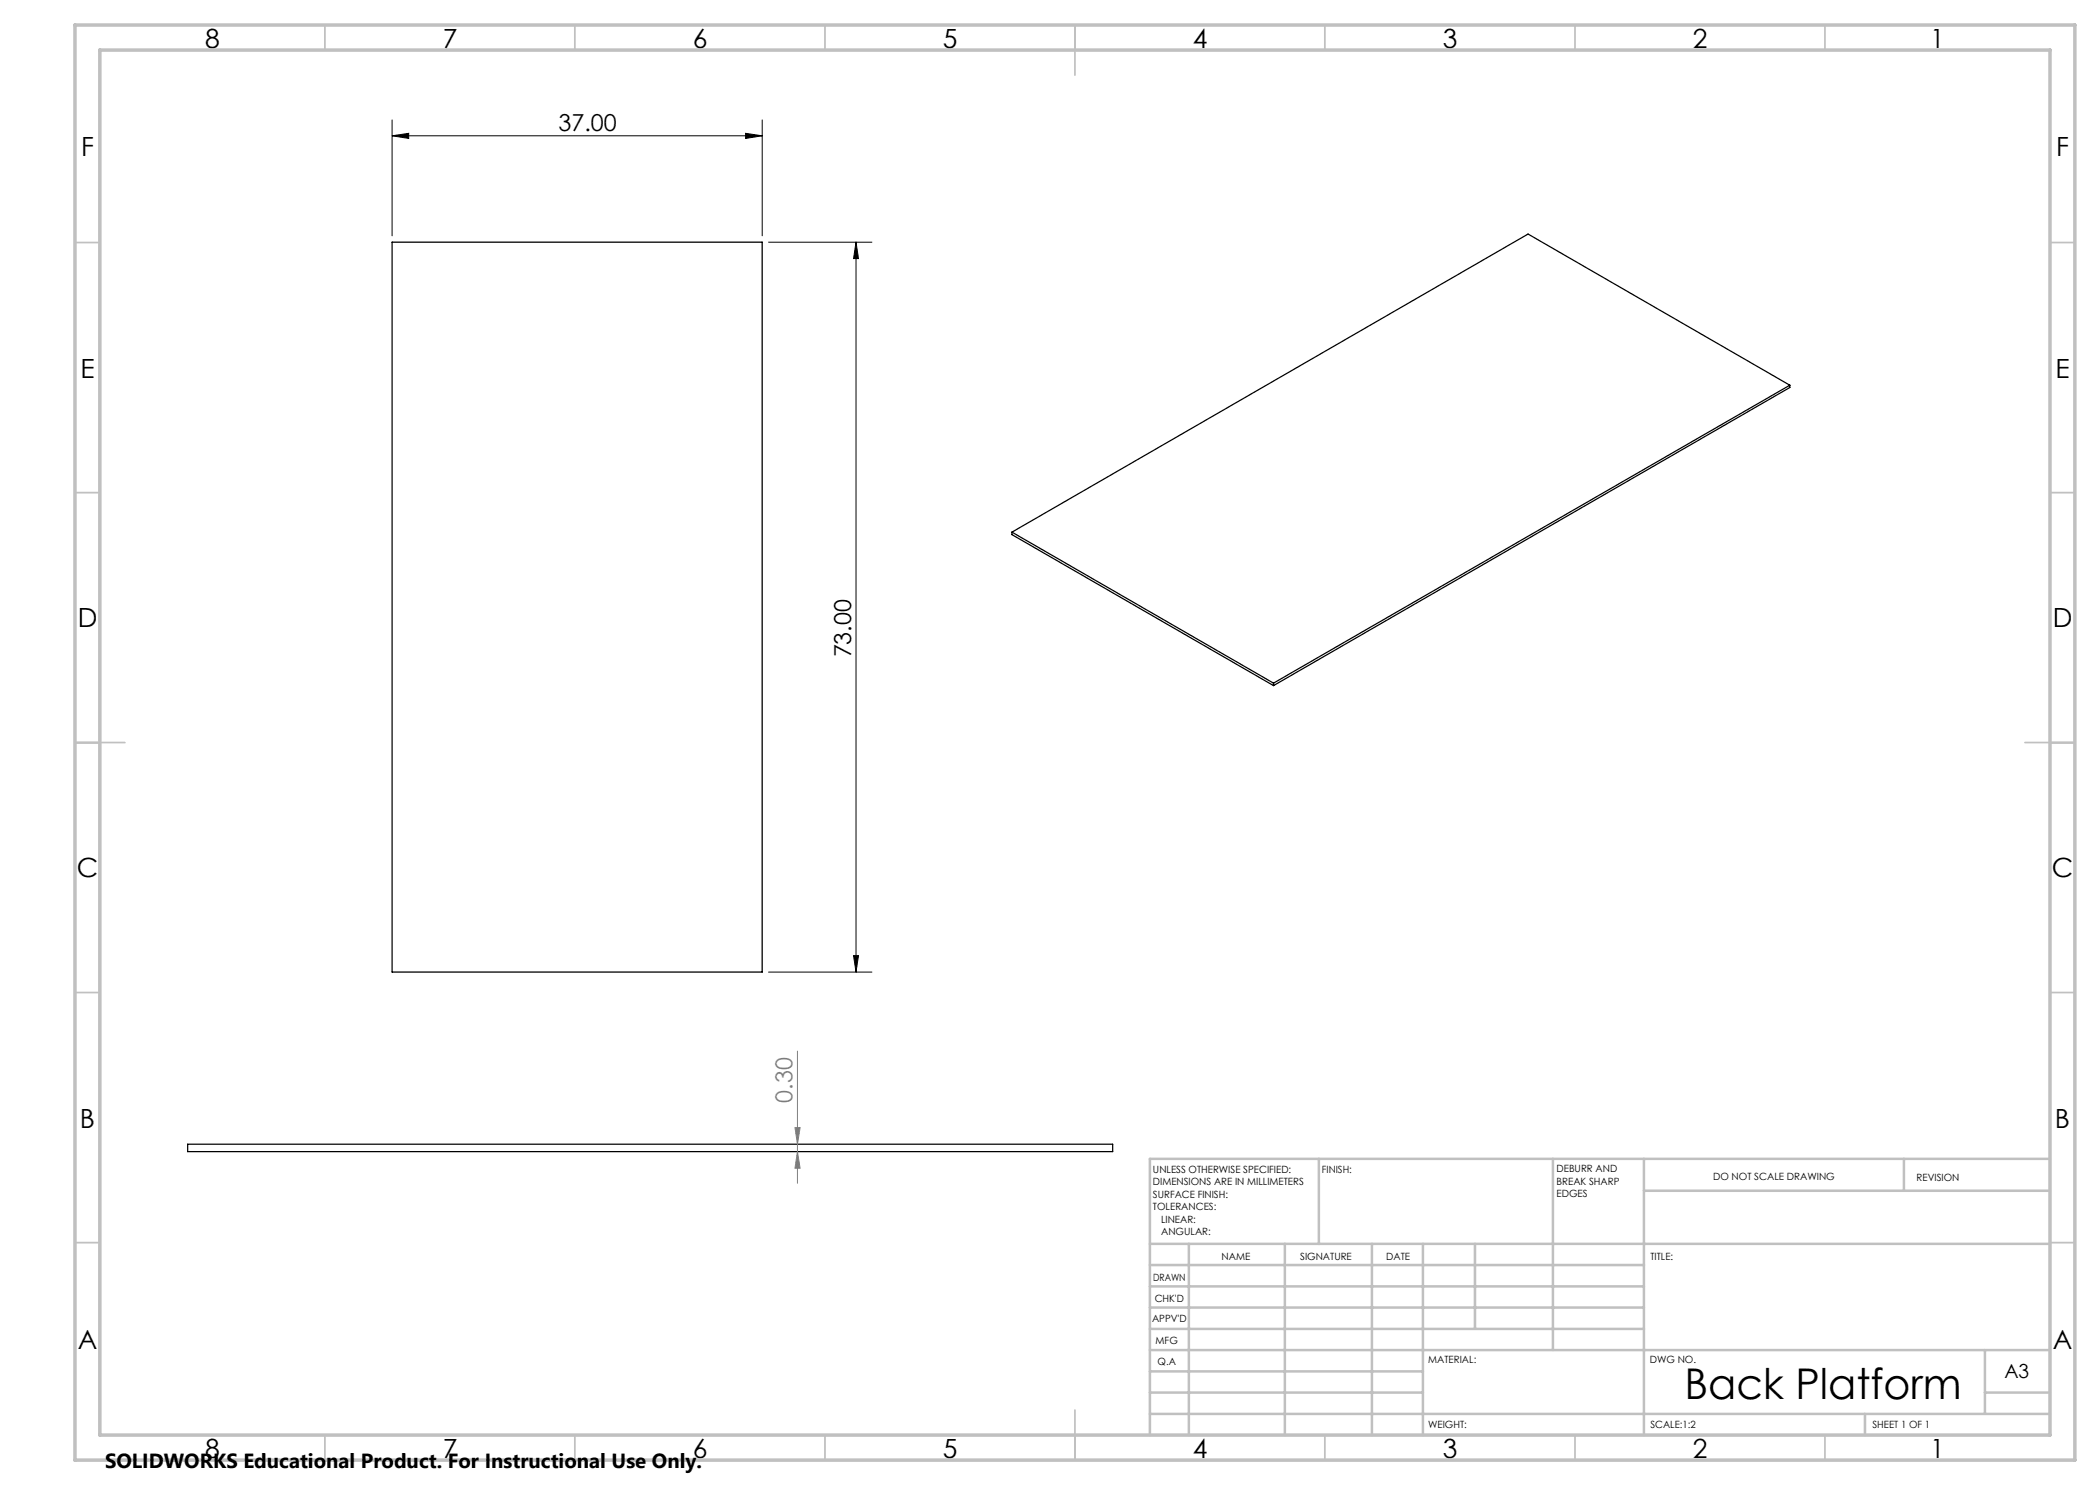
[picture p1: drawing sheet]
<svg xmlns="http://www.w3.org/2000/svg" width="420mm" height="297mm" viewBox="0 0 420 297" stroke-linecap="round" stroke-linejoin="round" font-family="sans-serif">
<path d="M78.4 48.4h74v146h-74zM358 77l-103.3 59.6M358 77v.5l-103.3 59.6M358 77l-52.4-30.2-103.2 59.6M202.4 106.4v.5l52.3 30.2M202.4 106.4l52.3 30.2M254.7 136.6v.5M37.5 228.8h185v1.5h-185z" fill="none" stroke="#000" stroke-width=".25"/>
<path d="M78.4 27.2l3.3-.5v1zM78.4 24v23.2M78.4 27.2h74M149.1 26.7l3.3 .5-3.3 .5zM152.4 24v23.2M153.7 48.4h20.7M171.2 48.4l.5 3.3h-1zM171.2 48.4v146M153.7 194.4h20.7M170.7 191.1h1l-.5 3.3z" fill="none" stroke="#000" stroke-width=".2"/>
<path d="M159.5 210.2v26.5M159 225.5h1l-.5 3.3zM159.5 230.3l.5 3.3h-1z" fill="none" stroke="#808080" stroke-width=".2"/>
<g fill="none" stroke="#c0c0c0" stroke-width=".35">
<path d="M65 5v5M115 5v5M165 5v5M215 5v10M265 5v5M315 5v5M365 5v5M15 48.5h5M410 48.5h5M15 98.5h5M410 98.5h5M15 148.5h10"/>
<path d="M405 148.5h10M15 198.5h5M410 198.5h5M15 248.5h5M410 248.5h5M65 287v5M115 287v5M165 287v5M215 282v10M265 287v5M315 287v5M365 287v5"/>
</g>
<g fill="none" stroke="#c0c0c0" stroke-width=".5">
<path d="M263.8 231.8v17M310.6 231.8v38.2M328.8 231.8v55.2M328.8 238.2h81.2M380.8 231.8v6.4M410 231.8h-180v55.2M230 248.8h180M230 257.3h98.8M230 253h98.8M237.8 248.8v38.2M257 248.8v38.2M274.4 248.8v38.2"/>
<path d="M284.6 248.8v38.2M295 248.8v17M230 265.8h98.8M230 261.5h98.8M230 278.5h54.6M230 274.3h54.6M230 270h180M397 278.5h13M397 270v12.8M230 282.8h180M373 282.8v4.2"/>
</g>
<path d="M15 5h400v287h-400zM20 10h390v277h-390z" fill="none" stroke="#c0c0c0" stroke-width=".7"/>
<g fill="#000">
<path d="M78.4 27.2l3.3-.5v1zM149.1 26.7l3.3 .5-3.3 .5z"/>
<path d="M171.2 48.4l.5 3.3h-1zM170.7 191.1h1l-.5 3.3z"/>
</g>
<path d="M159 225.5h1l-.5 3.3zM159.5 230.3l.5 3.3h-1z" fill="#808080"/>
<text font-size="8.5" x="336.9" y="279.7">Back Platform</text>
<g font-size="5.3">
<text x="41" y="9.5">8</text>
<text x="88.5" y="9.5">7</text>
<text x="138.5" y="9.5">6</text>
<text x="188.5" y="9.5">5</text>
<text x="238.5" y="9.5">4</text>
<text x="288.5" y="9.5">3</text>
<text x="338.5" y="9.5">2</text>
<text x="386" y="9.5">1</text>
<text x="16.2" y="31.3">F</text>
<text x="411.2" y="31.3">F</text>
<text x="16.1" y="75.5">E</text>
<text x="411.1" y="75.5">E</text>
<text x="15.5" y="125.5">D</text>
<text x="410.5" y="125.5">D</text>
<text x="15.4" y="175.5">C</text>
<text x="410.4" y="175.5">C</text>
<text x="16" y="225.5">B</text>
<text x="411" y="225.5">B</text>
<text x="15.5" y="269.8">A</text>
<text x="410.5" y="269.8">A</text>
<text x="41" y="291.5">8</text>
<text x="88.5" y="291.5">7</text>
<text x="138.5" y="291.5">6</text>
<text x="188.5" y="291.5">5</text>
<text x="238.5" y="291.5">4</text>
<text x="288.5" y="291.5">3</text>
<text x="338.5" y="291.5">2</text>
<text x="386" y="291.5">1</text>
</g>
<g font-size="4.7">
<text x="111.7" y="26.1">37.00</text>
<text x="170.2" y="131.5" transform="rotate(-90 170.2 131.5)">73.00</text>
</g>
<text font-size="4.7" fill="#808080" x="158.5" y="220.5" transform="rotate(-90 158.5 220.5)">0.30</text>
<text font-size="4.1" x="21" y="293.7">SOLIDWORKS Educational Product. For Instructional Use Only.</text>
<text font-size="3.9" x="400.9" y="275.5">A3</text>
<g font-size="2">
<text x="230.6" y="234.6">UNLESS OTHERWISE SPECIFIED:</text>
<text x="230.6" y="237.1">DIMENSIONS ARE IN MILLIMETERS</text>
<text x="230.6" y="239.6">SURFACE FINISH:</text>
<text x="264.4" y="234.6">FINISH:</text>
<text x="311.3" y="234.5">DEBURR AND</text>
<text x="311.3" y="237">BREAK SHARP</text>
<text x="311.3" y="239.5">EDGES</text>
<text x="342.6" y="236">DO NOT SCALE DRAWING</text>
<text x="383.3" y="236.2">REVISION</text>
<text x="230.6" y="242.1">TOLERANCES:</text>
<text x="232.2" y="244.6">LINEAR:</text>
<text x="232.2" y="247.1">ANGULAR:</text>
<text x="244.3" y="252">NAME</text>
<text x="260" y="251.9">SIGNATURE</text>
<text x="277.2" y="251.9">DATE</text>
<text x="330.1" y="251.9">TITLE:</text>
<text x="230.6" y="256.1">DRAWN</text>
<text x="230.9" y="260.3">CHK'D</text>
<text x="230.4" y="264.4">APPV'D</text>
<text x="231.1" y="268.8">MFG</text>
<text x="231.5" y="273">Q.A</text>
<text x="285.6" y="272.5">MATERIAL:</text>
<text x="330" y="272.5">DWG NO.</text>
<text x="285.6" y="285.5">WEIGHT:</text>
<text x="330.1" y="285.6">SCALE:1:2</text>
<text x="374.5" y="285.6">SHEET 1 OF 1</text>
</g>
</svg>
